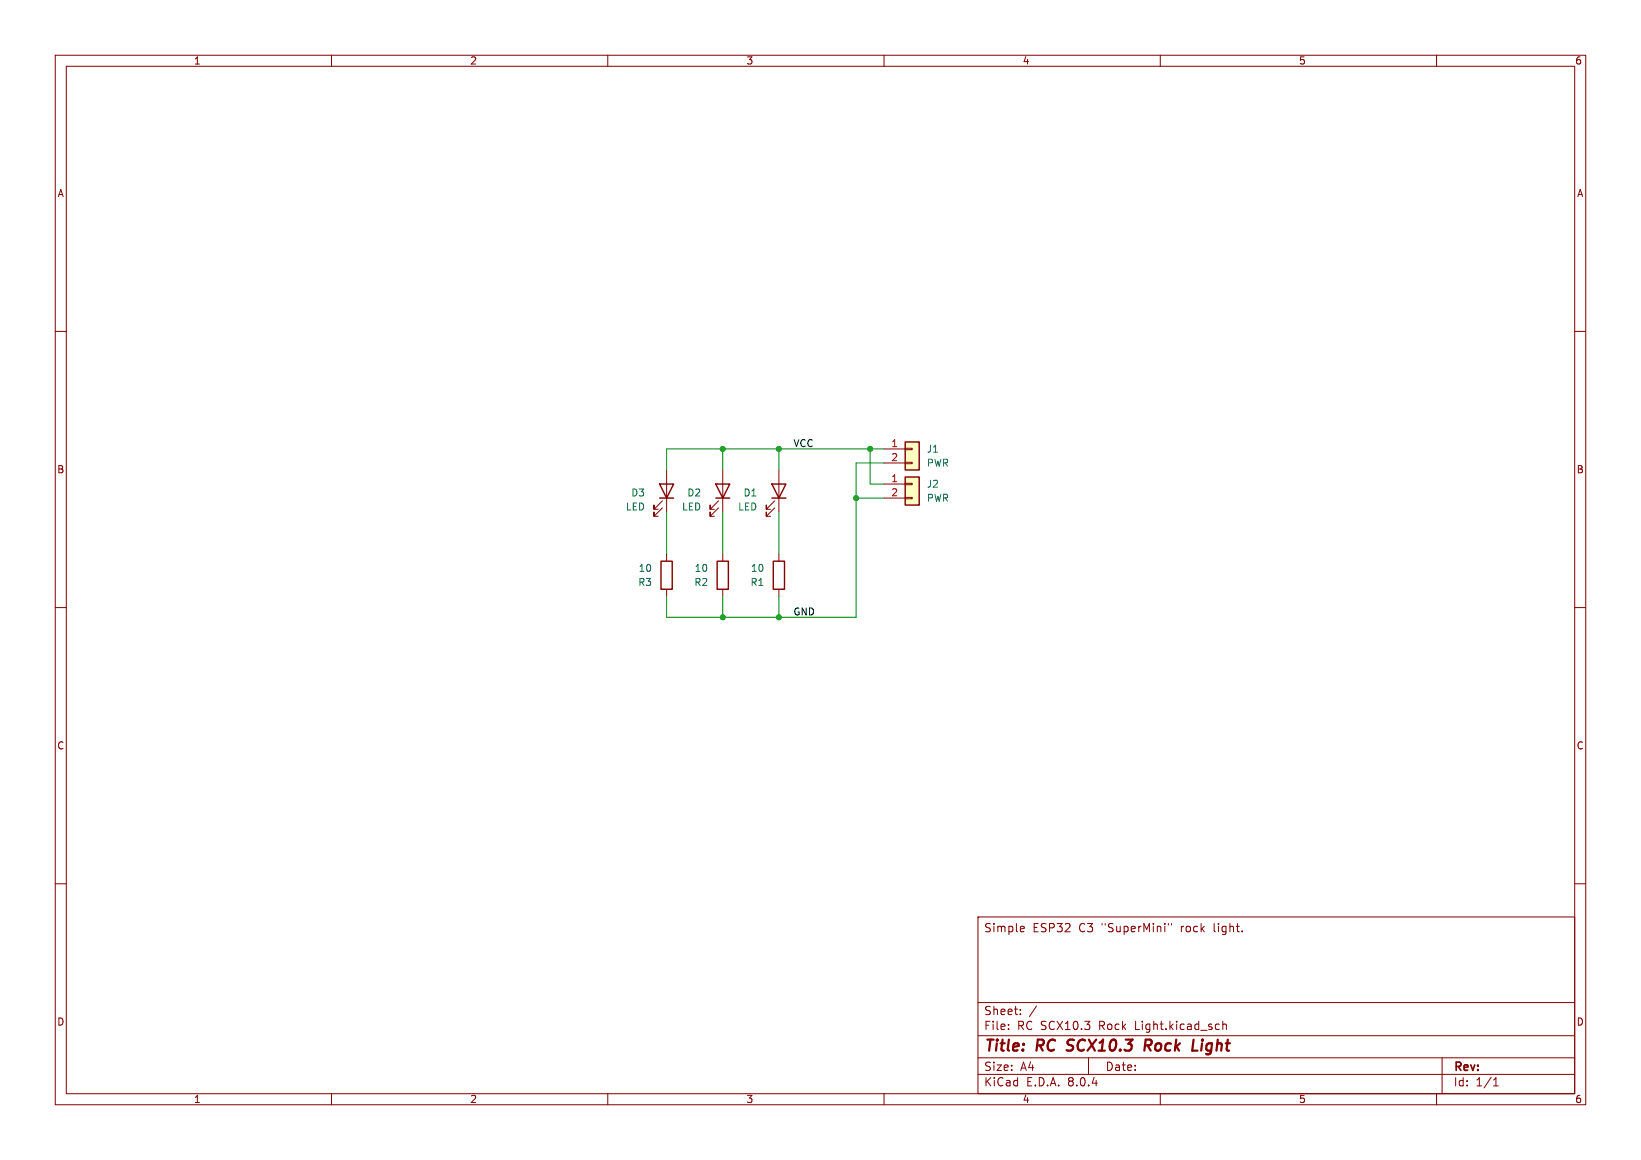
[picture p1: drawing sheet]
(kicad_sch
 (version 20231120)
 (generator "eeschema")
 (generator_version "8.0")
 (paper "A4")
 (title_block
  (title "RC SCX10.3 Rock Light")
  (comment 4 "Simple ESP32 C3 \"SuperMini\" rock light."))
 (lib_symbols
  (symbol "Connector_Generic:Conn_01x02"
   (pin_names
    (offset 1.016) hide) (exclude_from_sim no) (in_bom yes) (on_board yes)
   (property "Reference" "J" (at 0 2.54 0) (effects (font (size 1.27 1.27))))
   (property "Value" "Conn_01x02" (at 0 -5.08 0) (effects (font (size 1.27 1.27))))
   (property "Footprint" "" (at 0 0 0) (effects (font (size 1.27 1.27)) (hide yes)))
   (property "Datasheet" "~" (at 0 0 0) (effects (font (size 1.27 1.27)) (hide yes)))
   (property "Description" "Generic connector, single row, 01x02, script generated (kicad-library-utils/schlib/autogen/connector/)" (at 0 0 0) (effects (font (size 1.27 1.27)) (hide yes)))
   (symbol "Conn_01x02_1_1"
    (rectangle (start -1.27 -2.413) (end 0 -2.667) (stroke (width 0.1524) (type default)) (fill (type none)))
    (rectangle (start -1.27 0.127) (end 0 -0.127) (stroke (width 0.1524) (type default)) (fill (type none)))
    (rectangle (start -1.27 1.27) (end 1.27 -3.81) (stroke (width 0.254) (type default)) (fill (type background)))
    (pin passive line (at -5.08 0 0) (length 3.81) (name "Pin_1" (effects (font (size 1.27 1.27)))) (number "1" (effects (font (size 1.27 1.27)))))
    (pin passive line (at -5.08 -2.54 0) (length 3.81) (name "Pin_2" (effects (font (size 1.27 1.27)))) (number "2" (effects (font (size 1.27 1.27)))))))
  (symbol "Device:LED"
   (pin_numbers hide)
   (pin_names
    (offset 1.016) hide) (exclude_from_sim no) (in_bom yes) (on_board yes)
   (property "Reference" "D" (at 0 2.54 0) (effects (font (size 1.27 1.27))))
   (property "Value" "LED" (at 0 -2.54 0) (effects (font (size 1.27 1.27))))
   (property "Footprint" "" (at 0 0 0) (effects (font (size 1.27 1.27)) (hide yes)))
   (property "Datasheet" "~" (at 0 0 0) (effects (font (size 1.27 1.27)) (hide yes)))
   (property "Description" "Light emitting diode" (at 0 0 0) (effects (font (size 1.27 1.27)) (hide yes)))
   (symbol "LED_0_1"
    (polyline (pts (xy -1.27 -1.27) (xy -1.27 1.27)) (stroke (width 0.254) (type default)) (fill (type none)))
    (polyline (pts (xy -1.27 0) (xy 1.27 0)) (stroke (width 0) (type default)) (fill (type none)))
    (polyline (pts (xy 1.27 -1.27) (xy 1.27 1.27) (xy -1.27 0) (xy 1.27 -1.27)) (stroke (width 0.254) (type default)) (fill (type none)))
    (polyline (pts (xy -3.048 -0.762) (xy -4.572 -2.286) (xy -3.81 -2.286) (xy -4.572 -2.286) (xy -4.572 -1.524)) (stroke (width 0) (type default)) (fill (type none)))
    (polyline (pts (xy -1.778 -0.762) (xy -3.302 -2.286) (xy -2.54 -2.286) (xy -3.302 -2.286) (xy -3.302 -1.524)) (stroke (width 0) (type default)) (fill (type none))))
   (symbol "LED_1_1"
    (pin passive line (at -3.81 0 0) (length 2.54) (name "K" (effects (font (size 1.27 1.27)))) (number "1" (effects (font (size 1.27 1.27)))))
    (pin passive line (at 3.81 0 180) (length 2.54) (name "A" (effects (font (size 1.27 1.27)))) (number "2" (effects (font (size 1.27 1.27)))))))
  (symbol "Device:R"
   (pin_numbers hide)
   (pin_names
    (offset 0)) (exclude_from_sim no) (in_bom yes) (on_board yes)
   (property "Reference" "R" (at 2.032 0 90) (effects (font (size 1.27 1.27))))
   (property "Value" "R" (at 0 0 90) (effects (font (size 1.27 1.27))))
   (property "Footprint" "" (at -1.778 0 90) (effects (font (size 1.27 1.27)) (hide yes)))
   (property "Datasheet" "~" (at 0 0 0) (effects (font (size 1.27 1.27)) (hide yes)))
   (property "Description" "Resistor" (at 0 0 0) (effects (font (size 1.27 1.27)) (hide yes)))
   (symbol "R_0_1"
    (rectangle (start -1.016 -2.54) (end 1.016 2.54) (stroke (width 0.254) (type default)) (fill (type none))))
   (symbol "R_1_1"
    (pin passive line (at 0 3.81 270) (length 1.27) (name "~" (effects (font (size 1.27 1.27)))) (number "1" (effects (font (size 1.27 1.27)))))
    (pin passive line (at 0 -3.81 90) (length 1.27) (name "~" (effects (font (size 1.27 1.27)))) (number "2" (effects (font (size 1.27 1.27))))))))
 (junction
  (at 154.94 90.17)
  (diameter 0)
  (color 0 0 0 0))
 (junction
  (at 140.97 111.76)
  (diameter 0)
  (color 0 0 0 0))
 (junction
  (at 157.48 81.28)
  (diameter 0)
  (color 0 0 0 0))
 (junction
  (at 130.81 111.76)
  (diameter 0)
  (color 0 0 0 0))
 (junction
  (at 140.97 81.28)
  (diameter 0)
  (color 0 0 0 0))
 (junction
  (at 130.81 81.28)
  (diameter 0)
  (color 0 0 0 0))
 (wire
  (pts (xy 130.81 111.76) (xy 140.97 111.76))
  (stroke (width 0) (type default)))
 (wire
  (pts (xy 160.02 87.63) (xy 157.48 87.63))
  (stroke (width 0) (type default)))
 (wire
  (pts (xy 154.94 83.82) (xy 154.94 90.17))
  (stroke (width 0) (type default)))
 (wire
  (pts (xy 130.81 81.28) (xy 130.81 85.09))
  (stroke (width 0) (type default)))
 (wire
  (pts (xy 140.97 81.28) (xy 157.48 81.28))
  (stroke (width 0) (type default)))
 (wire
  (pts (xy 140.97 107.95) (xy 140.97 111.76))
  (stroke (width 0) (type default)))
 (wire
  (pts (xy 140.97 92.71) (xy 140.97 100.33))
  (stroke (width 0) (type default)))
 (wire
  (pts (xy 140.97 81.28) (xy 140.97 85.09))
  (stroke (width 0) (type default)))
 (wire
  (pts (xy 130.81 92.71) (xy 130.81 100.33))
  (stroke (width 0) (type default)))
 (wire
  (pts (xy 157.48 81.28) (xy 160.02 81.28))
  (stroke (width 0) (type default)))
 (wire
  (pts (xy 120.65 92.71) (xy 120.65 100.33))
  (stroke (width 0) (type default)))
 (wire
  (pts (xy 140.97 111.76) (xy 154.94 111.76))
  (stroke (width 0) (type default)))
 (wire
  (pts (xy 130.81 81.28) (xy 140.97 81.28))
  (stroke (width 0) (type default)))
 (wire
  (pts (xy 120.65 111.76) (xy 130.81 111.76))
  (stroke (width 0) (type default)))
 (wire
  (pts (xy 157.48 81.28) (xy 157.48 87.63))
  (stroke (width 0) (type default)))
 (wire
  (pts (xy 120.65 81.28) (xy 130.81 81.28))
  (stroke (width 0) (type default)))
 (wire
  (pts (xy 154.94 111.76) (xy 154.94 90.17))
  (stroke (width 0) (type default)))
 (wire
  (pts (xy 120.65 81.28) (xy 120.65 85.09))
  (stroke (width 0) (type default)))
 (wire
  (pts (xy 160.02 90.17) (xy 154.94 90.17))
  (stroke (width 0) (type default)))
 (wire
  (pts (xy 154.94 83.82) (xy 160.02 83.82))
  (stroke (width 0) (type default)))
 (wire
  (pts (xy 130.81 107.95) (xy 130.81 111.76))
  (stroke (width 0) (type default)))
 (wire
  (pts (xy 120.65 107.95) (xy 120.65 111.76))
  (stroke (width 0) (type default)))
 (label "GND"
  (at 143.51 111.76 0)
  (fields_autoplaced yes)
  (effects (font (size 1.27 1.27)) (justify left bottom)))
 (label "VCC"
  (at 143.51 81.28 0)
  (fields_autoplaced yes)
  (effects (font (size 1.27 1.27)) (justify left bottom)))
 (symbol
  (lib_id "Device:R")
  (at 140.97 104.14 0)
  (unit 1)
  (exclude_from_sim no)
  (in_bom yes)
  (on_board yes)
  (dnp no)
  (property "Reference" "R1" (at 138.43 105.4101 0) (effects (font (size 1.27 1.27)) (justify right)))
  (property "Value" "10" (at 138.43 102.8701 0) (effects (font (size 1.27 1.27)) (justify right)))
  (property "Footprint" "Resistor_SMD:R_1206_3216Metric_Pad1.30x1.75mm_HandSolder" (at 139.192 104.14 90) (effects (font (size 1.27 1.27)) (hide yes)))
  (property "Datasheet" "~" (at 140.97 104.14 0) (effects (font (size 1.27 1.27)) (hide yes)))
  (property "Description" "Resistor" (at 140.97 104.14 0) (effects (font (size 1.27 1.27)) (hide yes)))
  (pin "1")
  (pin "2"))
 (symbol
  (lib_id "Device:R")
  (at 120.65 104.14 0)
  (unit 1)
  (exclude_from_sim no)
  (in_bom yes)
  (on_board yes)
  (dnp no)
  (property "Reference" "R3" (at 118.11 105.4101 0) (effects (font (size 1.27 1.27)) (justify right)))
  (property "Value" "10" (at 118.11 102.8701 0) (effects (font (size 1.27 1.27)) (justify right)))
  (property "Footprint" "Resistor_SMD:R_1206_3216Metric_Pad1.30x1.75mm_HandSolder" (at 118.872 104.14 90) (effects (font (size 1.27 1.27)) (hide yes)))
  (property "Datasheet" "~" (at 120.65 104.14 0) (effects (font (size 1.27 1.27)) (hide yes)))
  (property "Description" "Resistor" (at 120.65 104.14 0) (effects (font (size 1.27 1.27)) (hide yes)))
  (pin "1")
  (pin "2"))
 (symbol
  (lib_id "Device:LED")
  (at 140.97 88.9 270)
  (mirror x)
  (unit 1)
  (exclude_from_sim no)
  (in_bom yes)
  (on_board yes)
  (dnp no)
  (property "Reference" "D1" (at 137.16 89.2174 90) (effects (font (size 1.27 1.27)) (justify right)))
  (property "Value" "LED" (at 137.16 91.7574 90) (effects (font (size 1.27 1.27)) (justify right)))
  (property "Footprint" "LED_SMD:LED_1206_3216Metric_Pad1.42x1.75mm_HandSolder" (at 140.97 88.9 0) (effects (font (size 1.27 1.27)) (hide yes)))
  (property "Datasheet" "~" (at 140.97 88.9 0) (effects (font (size 1.27 1.27)) (hide yes)))
  (property "Description" "Light emitting diode" (at 140.97 88.9 0) (effects (font (size 1.27 1.27)) (hide yes)))
  (pin "2")
  (pin "1"))
 (symbol
  (lib_id "Device:LED")
  (at 130.81 88.9 270)
  (mirror x)
  (unit 1)
  (exclude_from_sim no)
  (in_bom yes)
  (on_board yes)
  (dnp no)
  (property "Reference" "D2" (at 127 89.2174 90) (effects (font (size 1.27 1.27)) (justify right)))
  (property "Value" "LED" (at 127 91.7574 90) (effects (font (size 1.27 1.27)) (justify right)))
  (property "Footprint" "LED_SMD:LED_1206_3216Metric_Pad1.42x1.75mm_HandSolder" (at 130.81 88.9 0) (effects (font (size 1.27 1.27)) (hide yes)))
  (property "Datasheet" "~" (at 130.81 88.9 0) (effects (font (size 1.27 1.27)) (hide yes)))
  (property "Description" "Light emitting diode" (at 130.81 88.9 0) (effects (font (size 1.27 1.27)) (hide yes)))
  (pin "2")
  (pin "1"))
 (symbol
  (lib_id "Connector_Generic:Conn_01x02")
  (at 165.1 81.28 0)
  (unit 1)
  (exclude_from_sim no)
  (in_bom yes)
  (on_board yes)
  (dnp no)
  (fields_autoplaced yes)
  (property "Reference" "J1" (at 167.64 81.2799 0) (effects (font (size 1.27 1.27)) (justify left)))
  (property "Value" "PWR" (at 167.64 83.8199 0) (effects (font (size 1.27 1.27)) (justify left)))
  (property "Footprint" "Edge-Connect:edge_pins_1x02" (at 165.1 81.28 0) (effects (font (size 1.27 1.27)) (hide yes)))
  (property "Datasheet" "~" (at 165.1 81.28 0) (effects (font (size 1.27 1.27)) (hide yes)))
  (property "Description" "Generic connector, single row, 01x02, script generated (kicad-library-utils/schlib/autogen/connector/)" (at 165.1 81.28 0) (effects (font (size 1.27 1.27)) (hide yes)))
  (pin "1")
  (pin "2"))
 (symbol
  (lib_id "Connector_Generic:Conn_01x02")
  (at 165.1 87.63 0)
  (unit 1)
  (exclude_from_sim no)
  (in_bom yes)
  (on_board yes)
  (dnp no)
  (fields_autoplaced yes)
  (property "Reference" "J2" (at 167.64 87.6299 0) (effects (font (size 1.27 1.27)) (justify left)))
  (property "Value" "PWR" (at 167.64 90.1699 0) (effects (font (size 1.27 1.27)) (justify left)))
  (property "Footprint" "Edge-Connect:edge_pins_1x02" (at 165.1 87.63 0) (effects (font (size 1.27 1.27)) (hide yes)))
  (property "Datasheet" "~" (at 165.1 87.63 0) (effects (font (size 1.27 1.27)) (hide yes)))
  (property "Description" "Generic connector, single row, 01x02, script generated (kicad-library-utils/schlib/autogen/connector/)" (at 165.1 87.63 0) (effects (font (size 1.27 1.27)) (hide yes)))
  (pin "1")
  (pin "2"))
 (symbol
  (lib_id "Device:LED")
  (at 120.65 88.9 270)
  (mirror x)
  (unit 1)
  (exclude_from_sim no)
  (in_bom yes)
  (on_board yes)
  (dnp no)
  (property "Reference" "D3" (at 116.84 89.2174 90) (effects (font (size 1.27 1.27)) (justify right)))
  (property "Value" "LED" (at 116.84 91.7574 90) (effects (font (size 1.27 1.27)) (justify right)))
  (property "Footprint" "LED_SMD:LED_1206_3216Metric_Pad1.42x1.75mm_HandSolder" (at 120.65 88.9 0) (effects (font (size 1.27 1.27)) (hide yes)))
  (property "Datasheet" "~" (at 120.65 88.9 0) (effects (font (size 1.27 1.27)) (hide yes)))
  (property "Description" "Light emitting diode" (at 120.65 88.9 0) (effects (font (size 1.27 1.27)) (hide yes)))
  (pin "2")
  (pin "1"))
 (symbol
  (lib_id "Device:R")
  (at 130.81 104.14 0)
  (unit 1)
  (exclude_from_sim no)
  (in_bom yes)
  (on_board yes)
  (dnp no)
  (property "Reference" "R2" (at 128.27 105.4101 0) (effects (font (size 1.27 1.27)) (justify right)))
  (property "Value" "10" (at 128.27 102.8701 0) (effects (font (size 1.27 1.27)) (justify right)))
  (property "Footprint" "Resistor_SMD:R_1206_3216Metric_Pad1.30x1.75mm_HandSolder" (at 129.032 104.14 90) (effects (font (size 1.27 1.27)) (hide yes)))
  (property "Datasheet" "~" (at 130.81 104.14 0) (effects (font (size 1.27 1.27)) (hide yes)))
  (property "Description" "Resistor" (at 130.81 104.14 0) (effects (font (size 1.27 1.27)) (hide yes)))
  (pin "1")
  (pin "2"))
 (sheet_instances
  (path ""
   (page "1"))))
